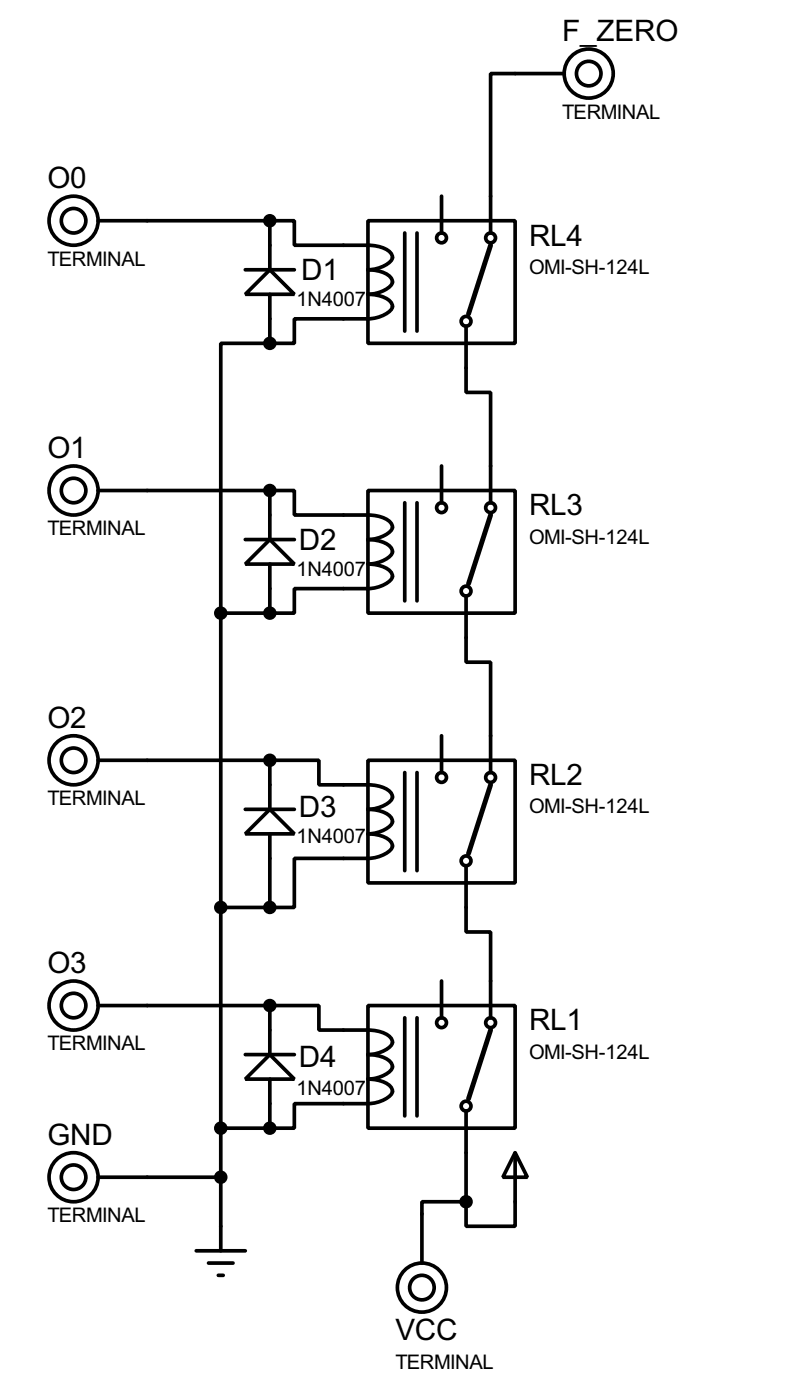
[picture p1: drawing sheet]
<svg xmlns="http://www.w3.org/2000/svg" width="81mm" height="145mm" viewBox="0 0 81 145" stroke-linecap="round" stroke-linejoin="round" font-family="sans-serif">
<g fill="none" stroke="#000" stroke-width=".38">
<path d="M58.4 7.6h-7.6v16.5M10.2 22.9h17.7M25.4 27.9h5.1M27.9 27.9l2.6 2.6h-5.1zM27.9 22.9h2.6v2.5h7.6a3.2 3.2 0 0 1 2.4 .9l.1 .4a1.8 1.8 0 0 1-1.3 1l-1.2 .2a3.2 3.2 0 0 1 2.4 1l.1 .3a1.8 1.8 0 0 1-1.3 1.1l-1.2 .2a3.2 3.2 0 0 1 2.4 .9l.1 .3a1.8 1.8 0 0 1-1.3 1.1l-1.2 .2h-7.6v2.6h-2.6M27.9 35.6h-5v27.9M27.9 22.9v5M27.9 30.5v5.1M38.1 22.9h15.2v12.7h-15.2zM41.9 24.1v10.2M43.2 24.1v10.2M45.7 20.3v3.8"/>
<path d="M48.3 33.8v6.8h2.5v11.5M10.2 50.8h17.7M25.4 55.9h5.1M27.9 55.9l2.6 2.5h-5.1zM27.9 50.8h2.6v2.5h7.6a3.2 3.2 0 0 1 2.4 1l.1 .3a1.8 1.8 0 0 1-1.3 1.1l-1.2 .2a3.2 3.2 0 0 1 2.4 .9l.1 .3a1.8 1.8 0 0 1-1.3 1.1l-1.2 .2a3.2 3.2 0 0 1 2.4 .9l.1 .4a1.8 1.8 0 0 1-1.3 1l-1.2 .3h-7.6v2.5h-2.6M27.9 50.8v5.1M27.9 58.4v5.1M38.1 50.8h15.2v12.7h-15.2zM41.9 52.1v10.1M43.2 52.1v10.1M45.7 48.3v3.8M10.2 78.7h17.7"/>
<path d="M22.9 63.5v66M22.9 63.5h5M27.9 78.7h5.1v2.6h5.1a3.2 3.2 0 0 1 2.4 .9l.1 .3a1.8 1.8 0 0 1-1.3 1.1l-1.2 .2a3.2 3.2 0 0 1 2.4 .9l.1 .4a1.8 1.8 0 0 1-1.3 1l-1.2 .3a3.2 3.2 0 0 1 2.4 .9l.1 .3a1.8 1.8 0 0 1-1.3 1.1l-1.2 .2h-7.6v5.1h-2.6M27.9 78.7v5.1M38.1 78.7h15.2v12.7h-15.2zM45.7 76.2v3.8M48.3 61.7v6.9h2.5v11.4M22.9 94h5M25.4 83.8h5.1M27.9 83.8l2.6 2.6h-5.1zM27.9 86.4v7.6M41.9 80v10.2"/>
<path d="M43.2 80v10.2M48.3 89.7v6.8h2.5v8.9M10.2 104.1h17.7M22.9 116.8h5M25.4 109.2h5.1M27.9 109.2l2.6 2.6h-5.1zM27.9 104.1h5.1v2.6h5.1a3.2 3.2 0 0 1 2.4 .9l.1 .3a1.8 1.8 0 0 1-1.3 1.1l-1.2 .2a3.2 3.2 0 0 1 2.4 .9l.1 .4a1.8 1.8 0 0 1-1.3 1l-1.2 .3a3.2 3.2 0 0 1 2.4 .9l.1 .3a1.8 1.8 0 0 1-1.3 1.1l-1.2 .2h-7.6v2.5h-2.6M27.9 104.1v5.1M27.9 111.8v5M38.1 104.1h15.2v12.7h-15.2zM41.9 105.4v10.2M43.2 105.4v10.2"/>
<path d="M45.7 101.6v3.8M48.3 115.1v9.4M53.3 119.4l1.3 2.5h-2.5zM53.3 119.4v7.6h-5v-2.5M10.2 121.9h12.7M20.3 129.5h5.1M21.6 130.8h2.5M22.6 132.1h.5M48.3 124.5h-4.6v6.3"/>
<circle cx="61" cy="7.6" r="2.54"/>
<circle cx="61" cy="7.6" r="1.27"/>
<circle cx="7.6" cy="22.9" r="2.54"/>
<circle cx="7.6" cy="22.9" r="1.27"/>
<circle cx="45.7" cy="24.6" r=".51"/>
<circle cx="48.3" cy="33.3" r=".51"/>
<circle cx="50.8" cy="24.6" r=".51"/>
<circle cx="7.6" cy="50.8" r="2.54"/>
<circle cx="7.6" cy="50.8" r="1.27"/>
<circle cx="45.7" cy="52.6" r=".51"/>
<circle cx="50.8" cy="52.6" r=".51"/>
<circle cx="7.6" cy="78.7" r="2.54"/>
<circle cx="7.6" cy="78.7" r="1.27"/>
<circle cx="48.3" cy="61.2" r=".51"/>
<circle cx="45.7" cy="80.5" r=".51"/>
<circle cx="48.3" cy="89.2" r=".51"/>
<circle cx="50.8" cy="80.5" r=".51"/>
<circle cx="7.6" cy="104.1" r="2.54"/>
<circle cx="7.6" cy="104.1" r="1.27"/>
<circle cx="45.7" cy="105.9" r=".51"/>
<circle cx="48.3" cy="114.6" r=".51"/>
<circle cx="50.8" cy="105.9" r=".51"/>
<circle cx="7.6" cy="121.9" r="2.54"/>
<circle cx="7.6" cy="121.9" r="1.27"/>
<circle cx="43.7" cy="133.4" r="2.54"/>
<circle cx="43.7" cy="133.4" r="1.27"/>
</g>
<g fill="#000" stroke="#000" stroke-width=".38">
<circle cx="27.9" cy="35.6" r=".51"/>
<circle cx="27.9" cy="22.9" r=".51"/>
<circle cx="27.9" cy="50.8" r=".51"/>
<circle cx="22.9" cy="63.5" r=".51"/>
<circle cx="27.9" cy="78.7" r=".51"/>
<circle cx="27.9" cy="63.5" r=".51"/>
<circle cx="22.9" cy="94" r=".51"/>
<circle cx="27.9" cy="94" r=".51"/>
<circle cx="22.9" cy="116.8" r=".51"/>
<circle cx="27.9" cy="104.1" r=".51"/>
<circle cx="27.9" cy="116.8" r=".51"/>
<circle cx="22.9" cy="121.9" r=".51"/>
<circle cx="48.3" cy="124.5" r=".51"/>
</g>
<path d="M50.8 25.4l-2.3 7.1M50.8 53.3l-2.3 7.2M50.8 81.3l-2.3 7.1M50.8 106.7l-2.3 7.1" fill="none" stroke="#000" stroke-width=".51"/>
<g font-size="3.4">
<text x="58.2" y="4.3">F_ZERO</text>
<text x="4.9" y="19.5">O0</text>
<text x="31.2" y="29">D1</text>
<text x="54.8" y="25.4">RL4</text>
<text x="4.9" y="47.5">O1</text>
<text x="54.8" y="53.4">RL3</text>
<text x="30.9" y="56.9">D2</text>
<text x="4.9" y="75.4">O2</text>
<text x="54.8" y="81.3">RL2</text>
<text x="30.9" y="84.6">D3</text>
<text x="4.9" y="100.8">O3</text>
<text x="54.8" y="106.7">RL1</text>
<text x="30.9" y="110.5">D4</text>
<text x="4.9" y="118.5">GND</text>
<text x="40.9" y="138.8">VCC</text>
</g>
<g font-size="2.3">
<text x="58.2" y="12.3">TERMINAL</text>
<text x="4.9" y="27.5">TERMINAL</text>
<text x="54.8" y="28.4">OMI-SH-124L</text>
<text x="30.7" y="31.7">1N4007</text>
<text x="4.9" y="55.5">TERMINAL</text>
<text x="30.7" y="59.6">1N4007</text>
<text x="54.8" y="56.3">OMI-SH-124L</text>
<text x="4.9" y="83.4">TERMINAL</text>
<text x="30.7" y="87.3">1N4007</text>
<text x="54.8" y="84.2">OMI-SH-124L</text>
<text x="4.9" y="108.8">TERMINAL</text>
<text x="30.7" y="113.5">1N4007</text>
<text x="54.8" y="109.6">OMI-SH-124L</text>
<text x="4.9" y="126.5">TERMINAL</text>
<text x="40.9" y="141.8">TERMINAL</text>
</g>
</svg>
